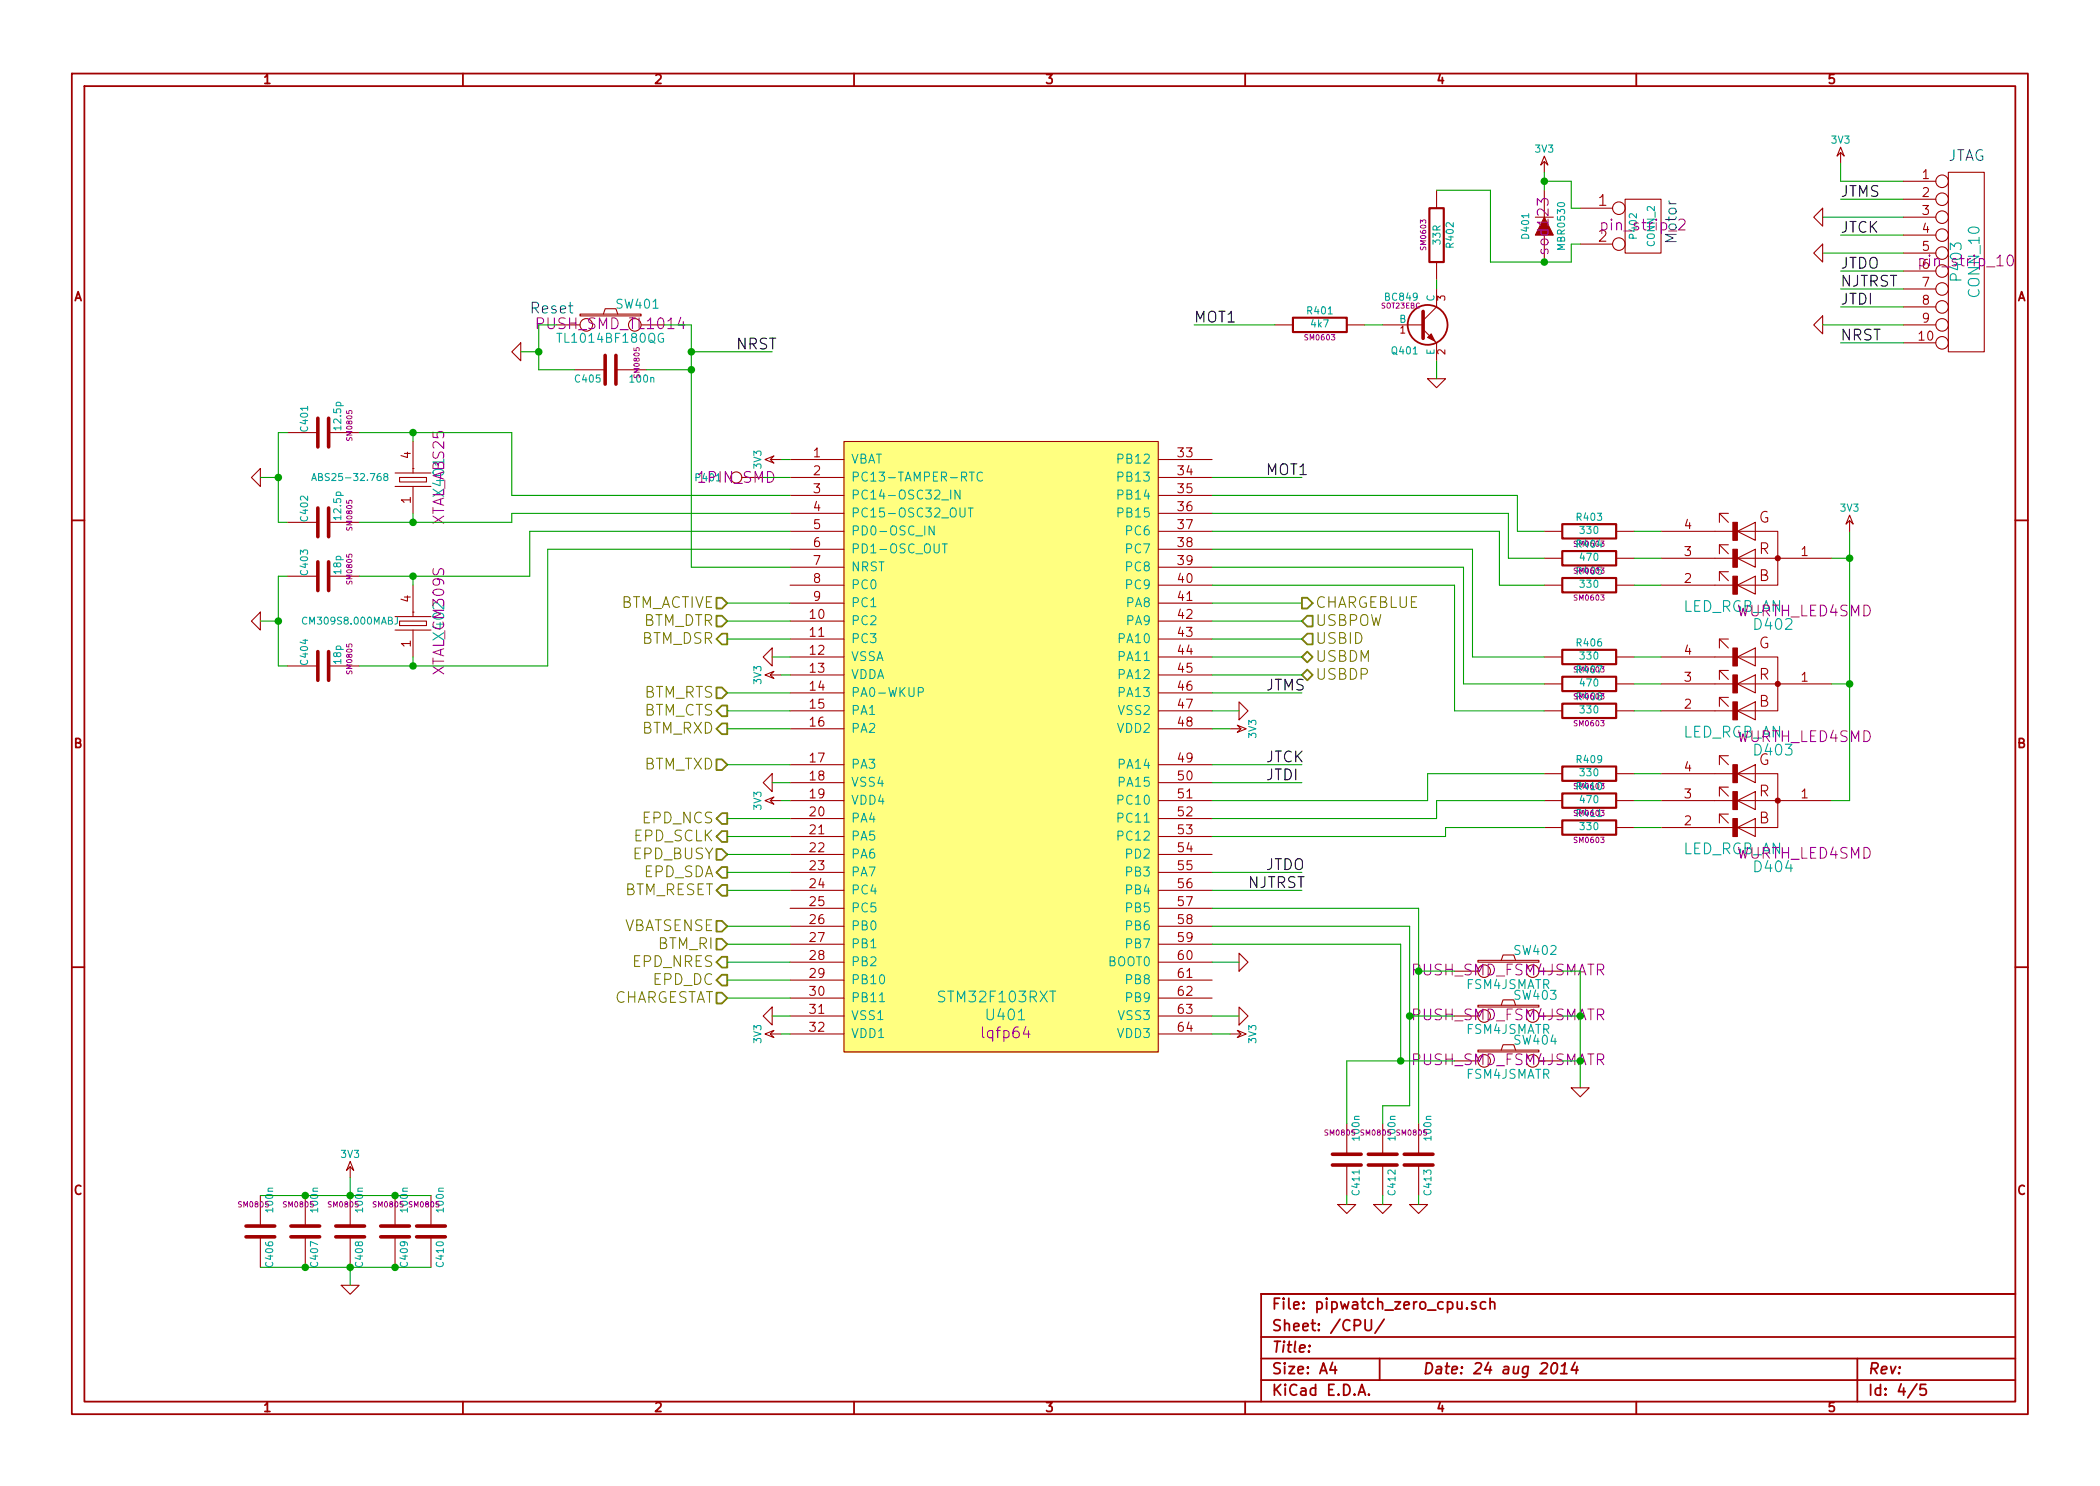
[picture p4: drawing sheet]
EESchema Schematic File Version 2
LIBS:power
LIBS:device
LIBS:transistors
LIBS:conn
LIBS:linear
LIBS:regul
LIBS:74xx
LIBS:cmos4000
LIBS:adc-dac
LIBS:memory
LIBS:xilinx
LIBS:special
LIBS:microcontrollers
LIBS:dsp
LIBS:microchip
LIBS:analog_switches
LIBS:motorola
LIBS:texas
LIBS:intel
LIBS:audio
LIBS:interface
LIBS:digital-audio
LIBS:philips
LIBS:display
LIBS:cypress
LIBS:siliconi
LIBS:opto
LIBS:atmel
LIBS:contrib
LIBS:valves
LIBS:74xgxx
LIBS:ac-dc
LIBS:brooktre
LIBS:cmos_ieee
LIBS:dc-dc
LIBS:elec-unifil
LIBS:Epcos-MKT
LIBS:ftdi
LIBS:gennum
LIBS:graphic
LIBS:hc11
LIBS:logo
LIBS:microchip1
LIBS:microchip_pic10mcu
LIBS:microchip_pic12mcu
LIBS:microchip_pic16mcu
LIBS:msp430
LIBS:nxp_armmcu
LIBS:powerint
LIBS:pspice
LIBS:references
LIBS:relays
LIBS:rfcom
LIBS:sensors
LIBS:stm8
LIBS:stm32
LIBS:supertex
LIBS:transf
LIBS:ttl_ieee
LIBS:video
LIBS:w_analog
LIBS:w_connectors
LIBS:w_device
LIBS:w_logic
LIBS:w_memory
LIBS:w_microcontrollers
LIBS:w_opto
LIBS:w_power
LIBS:w_relay
LIBS:w_rtx
LIBS:w_transistor
LIBS:w_vacuum
LIBS:stm32-extra
LIBS:open-project
LIBS:misc_pip
LIBS:misc_epd
LIBS:pipwatch_zero-cache
EELAYER 27 0
EELAYER END
$Descr A4 11693 8268
encoding utf-8
Sheet 4 5
Title ""
Date "24 aug 2014"
Rev ""
Comp ""
Comment1 ""
Comment2 ""
Comment3 ""
Comment4 ""
$EndDescr
$Comp
L STM32F103RXT U401
U 1 1
P 5600 4700
F 0 "U401" H 5600 3750 60  0000 C CNN
F 1 "STM32F103RXT" H 5550 3850 60  0000 C CNN
F 2 "lqfp64" H 5600 3650 60  0000 C CNN
F 3 "" H 5550 3850 60  0000 C CNN
	1    5600 4700
	1    0    0    -1  
$EndComp
$Comp
L GND #PWR018
U 1 1
P 4300 3650
F 0 "#PWR018" H 4300 3650 30  0001 C CNN
F 1 "GND" H 4300 3580 30  0001 C CNN
F 2 "" H 4300 3650 60  0000 C CNN
F 3 "" H 4300 3650 60  0000 C CNN
	1    4300 3650
	0    1    1    0   
$EndComp
$Comp
L GND #PWR019
U 1 1
P 4300 4350
F 0 "#PWR019" H 4300 4350 30  0001 C CNN
F 1 "GND" H 4300 4280 30  0001 C CNN
F 2 "" H 4300 4350 60  0000 C CNN
F 3 "" H 4300 4350 60  0000 C CNN
	1    4300 4350
	0    1    1    0   
$EndComp
$Comp
L GND #PWR020
U 1 1
P 4300 5650
F 0 "#PWR020" H 4300 5650 30  0001 C CNN
F 1 "GND" H 4300 5580 30  0001 C CNN
F 2 "" H 4300 5650 60  0000 C CNN
F 3 "" H 4300 5650 60  0000 C CNN
	1    4300 5650
	0    1    1    0   
$EndComp
$Comp
L GND #PWR021
U 1 1
P 6900 5650
F 0 "#PWR021" H 6900 5650 30  0001 C CNN
F 1 "GND" H 6900 5580 30  0001 C CNN
F 2 "" H 6900 5650 60  0000 C CNN
F 3 "" H 6900 5650 60  0000 C CNN
	1    6900 5650
	0    -1   -1   0   
$EndComp
$Comp
L GND #PWR022
U 1 1
P 6900 3950
F 0 "#PWR022" H 6900 3950 30  0001 C CNN
F 1 "GND" H 6900 3880 30  0001 C CNN
F 2 "" H 6900 3950 60  0000 C CNN
F 3 "" H 6900 3950 60  0000 C CNN
	1    6900 3950
	0    -1   -1   0   
$EndComp
Wire Wire Line
	4400 3650 4300 3650
Wire Wire Line
	4400 4350 4300 4350
Wire Wire Line
	4400 5650 4300 5650
Wire Wire Line
	6900 3950 6750 3950
Wire Wire Line
	6750 5650 6900 5650
$Comp
L 3V3 #PWR023
U 1 1
P 4350 3750
F 0 "#PWR023" H 4350 3850 40  0001 C CNN
F 1 "3V3" H 4350 3875 40  0000 C CNN
F 2 "" H 4350 3750 60  0000 C CNN
F 3 "" H 4350 3750 60  0000 C CNN
	1    4350 3750
	0    -1   -1   0   
$EndComp
$Comp
L 3V3 #PWR024
U 1 1
P 4350 4450
F 0 "#PWR024" H 4350 4550 40  0001 C CNN
F 1 "3V3" H 4350 4575 40  0000 C CNN
F 2 "" H 4350 4450 60  0000 C CNN
F 3 "" H 4350 4450 60  0000 C CNN
	1    4350 4450
	0    -1   -1   0   
$EndComp
$Comp
L 3V3 #PWR025
U 1 1
P 4350 5750
F 0 "#PWR025" H 4350 5850 40  0001 C CNN
F 1 "3V3" H 4350 5875 40  0000 C CNN
F 2 "" H 4350 5750 60  0000 C CNN
F 3 "" H 4350 5750 60  0000 C CNN
	1    4350 5750
	0    -1   -1   0   
$EndComp
$Comp
L 3V3 #PWR026
U 1 1
P 6850 4050
F 0 "#PWR026" H 6850 4150 40  0001 C CNN
F 1 "3V3" H 6850 4175 40  0000 C CNN
F 2 "" H 6850 4050 60  0000 C CNN
F 3 "" H 6850 4050 60  0000 C CNN
	1    6850 4050
	0    1    1    0   
$EndComp
$Comp
L 3V3 #PWR027
U 1 1
P 6850 5750
F 0 "#PWR027" H 6850 5850 40  0001 C CNN
F 1 "3V3" H 6850 5875 40  0000 C CNN
F 2 "" H 6850 5750 60  0000 C CNN
F 3 "" H 6850 5750 60  0000 C CNN
	1    6850 5750
	0    1    1    0   
$EndComp
Wire Wire Line
	4350 3750 4400 3750
Wire Wire Line
	4350 4450 4400 4450
Wire Wire Line
	4350 5750 4400 5750
Wire Wire Line
	6850 4050 6750 4050
Wire Wire Line
	6850 5750 6750 5750
$Comp
L 3V3 #PWR028
U 1 1
P 4350 2550
F 0 "#PWR028" H 4350 2650 40  0001 C CNN
F 1 "3V3" H 4350 2675 40  0000 C CNN
F 2 "" H 4350 2550 60  0000 C CNN
F 3 "" H 4350 2550 60  0000 C CNN
	1    4350 2550
	0    -1   -1   0   
$EndComp
Wire Wire Line
	4400 2550 4350 2550
Text HLabel 4050 3850 0    60   Input ~ 0
BTM_RTS
Text HLabel 4050 3950 0    60   Output ~ 0
BTM_CTS
Text HLabel 4050 4050 0    60   Output ~ 0
BTM_RXD
Text HLabel 4050 4250 0    60   Input ~ 0
BTM_TXD
Wire Wire Line
	4050 3850 4400 3850
Wire Wire Line
	4400 3950 4050 3950
Wire Wire Line
	4050 4050 4400 4050
Wire Wire Line
	4400 4250 4050 4250
Text HLabel 4050 4550 0    60   Output ~ 0
EPD_NCS
Text HLabel 4050 4650 0    60   Output ~ 0
EPD_SCLK
Text HLabel 4050 4750 0    60   Input ~ 0
EPD_BUSY
Text HLabel 4050 4850 0    60   Output ~ 0
EPD_SDA
Text HLabel 4050 5150 0    60   Input ~ 0
VBATSENSE
Text HLabel 4050 5350 0    60   Output ~ 0
EPD_NRES
Text HLabel 4050 5450 0    60   Output ~ 0
EPD_DC
Wire Wire Line
	4050 5450 4400 5450
Wire Wire Line
	4400 5350 4050 5350
Wire Wire Line
	4050 5150 4400 5150
Wire Wire Line
	4050 4550 4400 4550
Wire Wire Line
	4400 4650 4050 4650
Wire Wire Line
	4050 4750 4400 4750
Wire Wire Line
	4400 4850 4050 4850
$Comp
L SW_PUSH SW401
U 1 1
P 3400 1800
F 0 "SW401" H 3550 1910 50  0000 C CNN
F 1 "TL1014BF180QG" H 3400 1720 50  0000 C CNN
F 2 "PUSH_SMD_TL1014" H 3400 1800 60  0000 C CNN
F 3 "~" H 3400 1800 60  0000 C CNN
	1    3400 1800
	1    0    0    -1  
$EndComp
$Comp
L GND #PWR029
U 1 1
P 6900 5350
F 0 "#PWR029" H 6900 5350 30  0001 C CNN
F 1 "GND" H 6900 5280 30  0001 C CNN
F 2 "" H 6900 5350 60  0000 C CNN
F 3 "" H 6900 5350 60  0000 C CNN
	1    6900 5350
	0    -1   -1   0   
$EndComp
Wire Wire Line
	6750 5350 6900 5350
Text HLabel 7250 3650 2    60   BiDi ~ 0
USBDM
Text HLabel 7250 3750 2    60   BiDi ~ 0
USBDP
Wire Wire Line
	7250 3650 6750 3650
Wire Wire Line
	6750 3750 7250 3750
Text HLabel 7250 3450 2    60   Input ~ 0
USBPOW
Wire Wire Line
	7250 3450 6750 3450
Text HLabel 7250 3550 2    60   Input ~ 0
USBID
Wire Wire Line
	7250 3550 6750 3550
$Comp
L XTAL4P X401
U 1 1
P 2450 2650
F 0 "X401" H 2450 2650 60  0000 C CNN
F 1 "ABS25-32.768" V 2450 3150 39  0000 C CNN
F 2 "XTAL_ABS25" H 2450 2650 60  0000 C CNN
F 3 "" H 2450 2650 60  0000 C CNN
	1    2450 2650
	0    -1   -1   0   
$EndComp
$Comp
L C C402
U 1 1
P 1800 2900
F 0 "C402" H 1800 3000 40  0000 L CNN
F 1 "12.5p" H 1806 2815 40  0000 L CNN
F 2 "SM0805" H 1838 2750 30  0000 C CNN
F 3 "~" H 1800 2900 60  0000 C CNN
	1    1800 2900
	0    -1   -1   0   
$EndComp
$Comp
L C C401
U 1 1
P 1800 2400
F 0 "C401" H 1800 2500 40  0000 L CNN
F 1 "12.5p" H 1806 2315 40  0000 L CNN
F 2 "SM0805" H 1838 2250 30  0000 C CNN
F 3 "~" H 1800 2400 60  0000 C CNN
	1    1800 2400
	0    -1   -1   0   
$EndComp
$Comp
L GND #PWR030
U 1 1
P 1450 2650
F 0 "#PWR030" H 1450 2650 30  0001 C CNN
F 1 "GND" H 1450 2580 30  0001 C CNN
F 2 "" H 1450 2650 60  0000 C CNN
F 3 "" H 1450 2650 60  0000 C CNN
	1    1450 2650
	0    1    1    0   
$EndComp
Wire Wire Line
	1600 2400 1550 2400
Wire Wire Line
	1550 2400 1550 2900
Wire Wire Line
	1550 2900 1600 2900
Wire Wire Line
	2000 2400 2850 2400
Wire Wire Line
	2300 2400 2300 2450
Wire Wire Line
	2300 2850 2300 2900
Wire Wire Line
	2000 2900 2850 2900
Wire Wire Line
	1450 2650 1550 2650
Connection ~ 1550 2650
Wire Wire Line
	4400 2750 2850 2750
Wire Wire Line
	2850 2750 2850 2400
Connection ~ 2300 2400
Wire Wire Line
	2850 2900 2850 2850
Wire Wire Line
	2850 2850 4400 2850
Connection ~ 2300 2900
$Comp
L XTAL4P X402
U 1 1
P 2450 3450
F 0 "X402" H 2450 3450 60  0000 C CNN
F 1 "CM309S8.000MABJ" V 2450 3950 39  0000 C CNN
F 2 "XTAL_CM309S" H 2450 3450 60  0000 C CNN
F 3 "" H 2450 3450 60  0000 C CNN
	1    2450 3450
	0    -1   -1   0   
$EndComp
$Comp
L C C404
U 1 1
P 1800 3700
F 0 "C404" H 1800 3800 40  0000 L CNN
F 1 "18p" H 1806 3615 40  0000 L CNN
F 2 "SM0805" H 1838 3550 30  0000 C CNN
F 3 "~" H 1800 3700 60  0000 C CNN
	1    1800 3700
	0    -1   -1   0   
$EndComp
$Comp
L C C403
U 1 1
P 1800 3200
F 0 "C403" H 1800 3300 40  0000 L CNN
F 1 "18p" H 1806 3115 40  0000 L CNN
F 2 "SM0805" H 1838 3050 30  0000 C CNN
F 3 "~" H 1800 3200 60  0000 C CNN
	1    1800 3200
	0    -1   -1   0   
$EndComp
$Comp
L GND #PWR031
U 1 1
P 1450 3450
F 0 "#PWR031" H 1450 3450 30  0001 C CNN
F 1 "GND" H 1450 3380 30  0001 C CNN
F 2 "" H 1450 3450 60  0000 C CNN
F 3 "" H 1450 3450 60  0000 C CNN
	1    1450 3450
	0    1    1    0   
$EndComp
Wire Wire Line
	1600 3200 1550 3200
Wire Wire Line
	1550 3200 1550 3700
Wire Wire Line
	1550 3700 1600 3700
Wire Wire Line
	2000 3200 2950 3200
Wire Wire Line
	2300 3200 2300 3250
Wire Wire Line
	2300 3650 2300 3700
Wire Wire Line
	2000 3700 3050 3700
Wire Wire Line
	1450 3450 1550 3450
Connection ~ 1550 3450
Connection ~ 2300 3200
Connection ~ 2300 3700
Wire Wire Line
	4400 2950 2950 2950
Wire Wire Line
	2950 2950 2950 3200
Wire Wire Line
	3050 3700 3050 3050
Wire Wire Line
	3050 3050 4400 3050
$Comp
L C C405
U 1 1
P 3400 2050
F 0 "C405" V 3350 2100 40  0000 L CNN
F 1 "100n" V 3350 1800 40  0000 L CNN
F 2 "SM0805" H 3438 1900 30  0000 C CNN
F 3 "~" H 3400 2050 60  0000 C CNN
	1    3400 2050
	0    -1   -1   0   
$EndComp
Wire Wire Line
	3700 1800 3850 1800
Wire Wire Line
	3850 1800 3850 3150
Wire Wire Line
	3850 3150 4400 3150
Wire Wire Line
	3600 2050 3850 2050
Connection ~ 3850 2050
Wire Wire Line
	3000 2050 3200 2050
Wire Wire Line
	3000 1800 3000 2050
Wire Wire Line
	3000 1800 3100 1800
$Comp
L GND #PWR032
U 1 1
P 2900 1950
F 0 "#PWR032" H 2900 1950 30  0001 C CNN
F 1 "GND" H 2900 1880 30  0001 C CNN
F 2 "" H 2900 1950 60  0000 C CNN
F 3 "" H 2900 1950 60  0000 C CNN
	1    2900 1950
	0    1    1    0   
$EndComp
Wire Wire Line
	2900 1950 3000 1950
Connection ~ 3000 1950
Text Notes 2950 1750 0    60   ~ 0
Reset
$Comp
L CONN_1 P401
U 1 1
P 4100 2650
F 0 "P401" H 4180 2650 40  0000 L CNN
F 1 "CONN_1" H 4100 2705 30  0001 C CNN
F 2 "1PIN_SMD" H 4100 2650 60  0000 C CNN
F 3 "~" H 4100 2650 60  0000 C CNN
	1    4100 2650
	-1   0    0    1   
$EndComp
Wire Wire Line
	4250 2650 4400 2650
Text HLabel 4050 3450 0    60   Input ~ 0
BTM_DTR
Text HLabel 4050 3550 0    60   Output ~ 0
BTM_DSR
Text HLabel 4050 3350 0    60   Input ~ 0
BTM_ACTIVE
Wire Wire Line
	4050 3550 4400 3550
Wire Wire Line
	4400 3450 4050 3450
Wire Wire Line
	4050 3350 4400 3350
$Comp
L LED_RGB_AN D402
U 1 1
P 9900 3100
F 0 "D402" H 9925 2725 60  0000 C CNN
F 1 "LED_RGB_AN" H 10150 2825 60  0000 C CNN
F 2 "WURTH_LED4SMD" H 9750 2800 60  0000 C CNN
F 3 "~" H 9750 2800 60  0000 C CNN
	1    9900 3100
	-1   0    0    -1  
$EndComp
$Comp
L LED_RGB_AN D403
U 1 1
P 9900 3800
F 0 "D403" H 9925 3425 60  0000 C CNN
F 1 "LED_RGB_AN" H 10150 3525 60  0000 C CNN
F 2 "WURTH_LED4SMD" H 9750 3500 60  0000 C CNN
F 3 "~" H 9750 3500 60  0000 C CNN
	1    9900 3800
	-1   0    0    -1  
$EndComp
$Comp
L LED_RGB_AN D404
U 1 1
P 9900 4450
F 0 "D404" H 9925 4075 60  0000 C CNN
F 1 "LED_RGB_AN" H 10150 4175 60  0000 C CNN
F 2 "WURTH_LED4SMD" H 9750 4150 60  0000 C CNN
F 3 "~" H 9750 4150 60  0000 C CNN
	1    9900 4450
	-1   0    0    -1  
$EndComp
$Comp
L R R403
U 1 1
P 8850 2950
F 0 "R403" V 8930 2950 40  0000 C CNN
F 1 "330" V 8857 2951 40  0000 C CNN
F 2 "SM0603" V 8780 2950 30  0000 C CNN
F 3 "~" H 8850 2950 30  0000 C CNN
	1    8850 2950
	0    -1   -1   0   
$EndComp
$Comp
L R R405
U 1 1
P 8850 3250
F 0 "R405" V 8930 3250 40  0000 C CNN
F 1 "330" V 8857 3251 40  0000 C CNN
F 2 "SM0603" V 8780 3250 30  0000 C CNN
F 3 "~" H 8850 3250 30  0000 C CNN
	1    8850 3250
	0    -1   -1   0   
$EndComp
$Comp
L R R406
U 1 1
P 8850 3650
F 0 "R406" V 8930 3650 40  0000 C CNN
F 1 "330" V 8857 3651 40  0000 C CNN
F 2 "SM0603" V 8780 3650 30  0000 C CNN
F 3 "~" H 8850 3650 30  0000 C CNN
	1    8850 3650
	0    -1   -1   0   
$EndComp
$Comp
L R R408
U 1 1
P 8850 3950
F 0 "R408" V 8930 3950 40  0000 C CNN
F 1 "330" V 8857 3951 40  0000 C CNN
F 2 "SM0603" V 8780 3950 30  0000 C CNN
F 3 "~" H 8850 3950 30  0000 C CNN
	1    8850 3950
	0    -1   -1   0   
$EndComp
$Comp
L R R409
U 1 1
P 8850 4300
F 0 "R409" V 8930 4300 40  0000 C CNN
F 1 "330" V 8857 4301 40  0000 C CNN
F 2 "SM0603" V 8780 4300 30  0000 C CNN
F 3 "~" H 8850 4300 30  0000 C CNN
	1    8850 4300
	0    -1   -1   0   
$EndComp
$Comp
L R R411
U 1 1
P 8850 4600
F 0 "R411" V 8930 4600 40  0000 C CNN
F 1 "330" V 8857 4601 40  0000 C CNN
F 2 "SM0603" V 8780 4600 30  0000 C CNN
F 3 "~" H 8850 4600 30  0000 C CNN
	1    8850 4600
	0    -1   -1   0   
$EndComp
$Comp
L R R404
U 1 1
P 8850 3100
F 0 "R404" V 8930 3100 40  0000 C CNN
F 1 "470" V 8857 3101 40  0000 C CNN
F 2 "SM0603" V 8780 3100 30  0000 C CNN
F 3 "~" H 8850 3100 30  0000 C CNN
	1    8850 3100
	0    -1   -1   0   
$EndComp
$Comp
L R R407
U 1 1
P 8850 3800
F 0 "R407" V 8930 3800 40  0000 C CNN
F 1 "470" V 8857 3801 40  0000 C CNN
F 2 "SM0603" V 8780 3800 30  0000 C CNN
F 3 "~" H 8850 3800 30  0000 C CNN
	1    8850 3800
	0    -1   -1   0   
$EndComp
$Comp
L R R410
U 1 1
P 8850 4450
F 0 "R410" V 8930 4450 40  0000 C CNN
F 1 "470" V 8857 4451 40  0000 C CNN
F 2 "SM0603" V 8780 4450 30  0000 C CNN
F 3 "~" H 8850 4450 30  0000 C CNN
	1    8850 4450
	0    -1   -1   0   
$EndComp
Wire Wire Line
	9100 4600 9250 4600
Wire Wire Line
	9250 4450 9100 4450
Wire Wire Line
	9100 4300 9250 4300
Wire Wire Line
	9250 3950 9100 3950
Wire Wire Line
	9100 3800 9250 3800
Wire Wire Line
	9250 3650 9100 3650
Wire Wire Line
	9250 3250 9100 3250
Wire Wire Line
	9100 3100 9250 3100
Wire Wire Line
	9250 2950 9100 2950
Wire Wire Line
	10300 4450 10200 4450
Wire Wire Line
	10300 2950 10300 4450
Wire Wire Line
	10300 3800 10200 3800
Wire Wire Line
	10200 3100 10300 3100
Connection ~ 10300 3800
$Comp
L 3V3 #PWR033
U 1 1
P 10300 2950
F 0 "#PWR033" H 10300 3050 40  0001 C CNN
F 1 "3V3" H 10300 3075 40  0000 C CNN
F 2 "" H 10300 2950 60  0000 C CNN
F 3 "" H 10300 2950 60  0000 C CNN
	1    10300 2950
	1    0    0    -1  
$EndComp
Connection ~ 10300 3100
$Comp
L SW_PUSH SW402
U 1 1
P 8400 5400
F 0 "SW402" H 8550 5510 50  0000 C CNN
F 1 "FSM4JSMATR" H 8400 5320 50  0000 C CNN
F 2 "PUSH_SMD_FSM4JSMATR" H 8400 5400 60  0000 C CNN
F 3 "~" H 8400 5400 60  0000 C CNN
	1    8400 5400
	1    0    0    -1  
$EndComp
$Comp
L SW_PUSH SW403
U 1 1
P 8400 5650
F 0 "SW403" H 8550 5760 50  0000 C CNN
F 1 "FSM4JSMATR" H 8400 5570 50  0000 C CNN
F 2 "PUSH_SMD_FSM4JSMATR" H 8400 5650 60  0000 C CNN
F 3 "~" H 8400 5650 60  0000 C CNN
	1    8400 5650
	1    0    0    -1  
$EndComp
$Comp
L SW_PUSH SW404
U 1 1
P 8400 5900
F 0 "SW404" H 8550 6010 50  0000 C CNN
F 1 "FSM4JSMATR" H 8400 5820 50  0000 C CNN
F 2 "PUSH_SMD_FSM4JSMATR" H 8400 5900 60  0000 C CNN
F 3 "~" H 8400 5900 60  0000 C CNN
	1    8400 5900
	1    0    0    -1  
$EndComp
$Comp
L BC849 Q401
U 1 1
P 7900 1800
F 0 "Q401" H 7900 1651 40  0000 R CNN
F 1 "BC849" H 7900 1950 40  0000 R CNN
F 2 "SOT23EBC" H 7800 1902 29  0000 C CNN
F 3 "" H 7900 1800 60  0000 C CNN
	1    7900 1800
	1    0    0    -1  
$EndComp
$Comp
L R R401
U 1 1
P 7350 1800
F 0 "R401" V 7430 1800 40  0000 C CNN
F 1 "4k7" V 7357 1801 40  0000 C CNN
F 2 "SM0603" V 7280 1800 30  0000 C CNN
F 3 "~" H 7350 1800 30  0000 C CNN
	1    7350 1800
	0    -1   -1   0   
$EndComp
Wire Wire Line
	7700 1800 7600 1800
Wire Wire Line
	6750 2650 7250 2650
Text Label 7050 2650 0    60   ~ 0
MOT1
Wire Wire Line
	7100 1800 6650 1800
Text Label 6650 1800 0    60   ~ 0
MOT1
$Comp
L GND #PWR034
U 1 1
P 8000 2100
F 0 "#PWR034" H 8000 2100 30  0001 C CNN
F 1 "GND" H 8000 2030 30  0001 C CNN
F 2 "" H 8000 2100 60  0000 C CNN
F 3 "" H 8000 2100 60  0000 C CNN
	1    8000 2100
	1    0    0    -1  
$EndComp
Wire Wire Line
	8000 2100 8000 2000
$Comp
L R R402
U 1 1
P 8000 1300
F 0 "R402" V 8080 1300 40  0000 C CNN
F 1 "33R" V 8007 1301 40  0000 C CNN
F 2 "SM0603" V 7930 1300 30  0000 C CNN
F 3 "~" H 8000 1300 30  0000 C CNN
	1    8000 1300
	1    0    0    -1  
$EndComp
Wire Wire Line
	8000 1550 8000 1600
$Comp
L DIODE D401
U 1 1
P 8600 1250
F 0 "D401" H 8600 1350 40  0000 C CNN
F 1 "MBR0530" H 8600 1150 40  0000 C CNN
F 2 "sod123" H 8600 1250 60  0000 C CNN
F 3 "~" H 8600 1250 60  0000 C CNN
	1    8600 1250
	0    -1   -1   0   
$EndComp
$Comp
L CONN_2 P402
U 1 1
P 9150 1250
F 0 "P402" V 9100 1250 40  0000 C CNN
F 1 "CONN_2" V 9200 1250 40  0000 C CNN
F 2 "pin_strip_2" H 9150 1250 60  0000 C CNN
F 3 "~" H 9150 1250 60  0000 C CNN
	1    9150 1250
	1    0    0    -1  
$EndComp
Wire Wire Line
	8750 1150 8800 1150
Wire Wire Line
	8750 1000 8750 1150
Wire Wire Line
	8300 1450 8750 1450
Wire Wire Line
	8750 1450 8750 1350
Wire Wire Line
	8750 1350 8800 1350
Wire Wire Line
	8300 1450 8300 1050
Wire Wire Line
	8300 1050 8000 1050
Connection ~ 8600 1450
$Comp
L 3V3 #PWR035
U 1 1
P 8600 950
F 0 "#PWR035" H 8600 1050 40  0001 C CNN
F 1 "3V3" H 8600 1075 40  0000 C CNN
F 2 "" H 8600 950 60  0000 C CNN
F 3 "" H 8600 950 60  0000 C CNN
	1    8600 950 
	1    0    0    -1  
$EndComp
Wire Wire Line
	8600 950  8600 1050
Wire Wire Line
	8750 1000 8600 1000
Connection ~ 8600 1000
Text Notes 9350 1350 1    60   ~ 0
Motor
Wire Wire Line
	10250 1000 10600 1000
Wire Wire Line
	10250 1100 10600 1100
Wire Wire Line
	10600 1200 10150 1200
Wire Wire Line
	10600 1300 10250 1300
Wire Wire Line
	10150 1400 10600 1400
Wire Wire Line
	10600 1500 10250 1500
Wire Wire Line
	10600 1700 10250 1700
$Comp
L CONN_10 P403
U 1 1
P 10950 1450
F 0 "P403" V 10900 1450 60  0000 C CNN
F 1 "CONN_10" V 11000 1450 60  0000 C CNN
F 2 "pin_strip_10" H 10950 1450 60  0000 C CNN
F 3 "~" H 10950 1450 60  0000 C CNN
	1    10950 1450
	1    0    0    -1  
$EndComp
Text Label 10250 1100 0    60   ~ 0
JTMS
$Comp
L 3V3 #PWR036
U 1 1
P 10250 900
F 0 "#PWR036" H 10250 1000 40  0001 C CNN
F 1 "3V3" H 10250 1025 40  0000 C CNN
F 2 "" H 10250 900 60  0000 C CNN
F 3 "" H 10250 900 60  0000 C CNN
	1    10250 900 
	1    0    0    -1  
$EndComp
Wire Wire Line
	10250 900  10250 1000
$Comp
L GND #PWR037
U 1 1
P 10150 1200
F 0 "#PWR037" H 10150 1200 30  0001 C CNN
F 1 "GND" H 10150 1130 30  0001 C CNN
F 2 "" H 10150 1200 60  0000 C CNN
F 3 "" H 10150 1200 60  0000 C CNN
	1    10150 1200
	0    1    1    0   
$EndComp
Text Label 10250 1300 0    60   ~ 0
JTCK
$Comp
L GND #PWR038
U 1 1
P 10150 1400
F 0 "#PWR038" H 10150 1400 30  0001 C CNN
F 1 "GND" H 10150 1330 30  0001 C CNN
F 2 "" H 10150 1400 60  0000 C CNN
F 3 "" H 10150 1400 60  0000 C CNN
	1    10150 1400
	0    1    1    0   
$EndComp
Text Label 10250 1500 0    60   ~ 0
JTDO
Text Label 10250 1700 0    60   ~ 0
JTDI
$Comp
L GND #PWR039
U 1 1
P 10150 1800
F 0 "#PWR039" H 10150 1800 30  0001 C CNN
F 1 "GND" H 10150 1730 30  0001 C CNN
F 2 "" H 10150 1800 60  0000 C CNN
F 3 "" H 10150 1800 60  0000 C CNN
	1    10150 1800
	0    1    1    0   
$EndComp
Wire Wire Line
	10150 1800 10600 1800
Wire Wire Line
	10600 1900 10250 1900
Wire Wire Line
	3850 1950 4300 1950
Connection ~ 3850 1950
Text Label 4100 1950 0    60   ~ 0
NRST
Text Label 10250 1900 0    60   ~ 0
NRST
Wire Wire Line
	10600 1600 10250 1600
Text Label 10250 1600 0    60   ~ 0
NJTRST
Wire Wire Line
	6750 3850 7250 3850
Text Label 7050 3850 0    60   ~ 0
JTMS
Wire Wire Line
	6750 4250 7250 4250
Text Label 7050 4250 0    60   ~ 0
JTCK
Wire Wire Line
	6750 4350 7250 4350
Text Label 7050 4350 0    60   ~ 0
JTDI
Wire Wire Line
	6750 4850 7250 4850
Text Label 7050 4850 0    60   ~ 0
JTDO
Wire Wire Line
	6750 4950 7250 4950
Text Label 6950 4950 0    60   ~ 0
NJTRST
Text Notes 10850 900  0    60   ~ 0
JTAG
Wire Wire Line
	4400 5550 4050 5550
Text HLabel 4050 5550 0    60   Input ~ 0
CHARGESTAT
Wire Wire Line
	8100 5400 7900 5400
Wire Wire Line
	7900 5050 7900 6250
Wire Wire Line
	7900 5050 6750 5050
Wire Wire Line
	6750 5150 7850 5150
Wire Wire Line
	7850 5150 7850 6150
Wire Wire Line
	7850 5650 8100 5650
Wire Wire Line
	7500 5900 8100 5900
Wire Wire Line
	7800 5900 7800 5250
Wire Wire Line
	7800 5250 6750 5250
Wire Wire Line
	8700 5400 8800 5400
Wire Wire Line
	8800 5400 8800 6050
Wire Wire Line
	8800 5650 8700 5650
Wire Wire Line
	8800 5900 8700 5900
Connection ~ 8800 5650
$Comp
L GND #PWR040
U 1 1
P 8800 6050
F 0 "#PWR040" H 8800 6050 30  0001 C CNN
F 1 "GND" H 8800 5980 30  0001 C CNN
F 2 "" H 8800 6050 60  0000 C CNN
F 3 "" H 8800 6050 60  0000 C CNN
	1    8800 6050
	1    0    0    -1  
$EndComp
Connection ~ 8800 5900
Wire Wire Line
	6750 4650 8050 4650
Wire Wire Line
	8050 4650 8050 4600
Wire Wire Line
	8050 4600 8600 4600
Wire Wire Line
	6750 4550 8000 4550
Wire Wire Line
	8000 4550 8000 4450
Wire Wire Line
	8000 4450 8600 4450
Wire Wire Line
	6750 4450 7950 4450
Wire Wire Line
	7950 4450 7950 4300
Wire Wire Line
	7950 4300 8600 4300
Wire Wire Line
	8100 3950 8600 3950
Wire Wire Line
	8100 3250 8100 3950
Wire Wire Line
	6750 3250 8100 3250
Wire Wire Line
	6750 3150 8150 3150
Wire Wire Line
	8150 3150 8150 3800
Wire Wire Line
	8150 3800 8600 3800
Wire Wire Line
	8600 3650 8200 3650
Wire Wire Line
	8200 3650 8200 3050
Wire Wire Line
	8200 3050 6750 3050
Wire Wire Line
	8600 3250 8350 3250
Wire Wire Line
	8350 3250 8350 2950
Wire Wire Line
	8350 2950 6750 2950
Wire Wire Line
	6750 2850 8400 2850
Wire Wire Line
	8400 2850 8400 3100
Wire Wire Line
	8400 3100 8600 3100
Wire Wire Line
	8600 2950 8450 2950
Wire Wire Line
	8450 2950 8450 2750
Wire Wire Line
	8450 2750 6750 2750
Wire Wire Line
	4400 4950 4050 4950
Text HLabel 4050 4950 0    60   Output ~ 0
BTM_RESET
Wire Wire Line
	4400 5250 4050 5250
Text HLabel 4050 5250 0    60   Input ~ 0
BTM_RI
Wire Wire Line
	6750 3350 7250 3350
Text HLabel 7250 3350 2    60   Output ~ 0
CHARGEBLUE
$Comp
L C C406
U 1 1
P 1450 6850
F 0 "C406" V 1400 6900 40  0000 L CNN
F 1 "100n" V 1400 6600 40  0000 L CNN
F 2 "SM0805" H 1488 6700 30  0000 C CNN
F 3 "~" H 1450 6850 60  0000 C CNN
	1    1450 6850
	-1   0    0    1   
$EndComp
$Comp
L C C407
U 1 1
P 1700 6850
F 0 "C407" V 1650 6900 40  0000 L CNN
F 1 "100n" V 1650 6600 40  0000 L CNN
F 2 "SM0805" H 1738 6700 30  0000 C CNN
F 3 "~" H 1700 6850 60  0000 C CNN
	1    1700 6850
	-1   0    0    1   
$EndComp
$Comp
L C C408
U 1 1
P 1950 6850
F 0 "C408" V 1900 6900 40  0000 L CNN
F 1 "100n" V 1900 6600 40  0000 L CNN
F 2 "SM0805" H 1988 6700 30  0000 C CNN
F 3 "~" H 1950 6850 60  0000 C CNN
	1    1950 6850
	-1   0    0    1   
$EndComp
$Comp
L C C409
U 1 1
P 2200 6850
F 0 "C409" V 2150 6900 40  0000 L CNN
F 1 "100n" V 2150 6600 40  0000 L CNN
F 2 "SM0805" H 2238 6700 30  0000 C CNN
F 3 "~" H 2200 6850 60  0000 C CNN
	1    2200 6850
	-1   0    0    1   
$EndComp
$Comp
L C C410
U 1 1
P 2400 6850
F 0 "C410" V 2350 6900 40  0000 L CNN
F 1 "100n" V 2350 6600 40  0000 L CNN
F 2 "SM0805" H 2438 6700 30  0000 C CNN
F 3 "~" H 2400 6850 60  0000 C CNN
	1    2400 6850
	-1   0    0    1   
$EndComp
$Comp
L C C413
U 1 1
P 7900 6450
F 0 "C413" V 7850 6500 40  0000 L CNN
F 1 "100n" V 7850 6200 40  0000 L CNN
F 2 "SM0805" H 7938 6300 30  0000 C CNN
F 3 "~" H 7900 6450 60  0000 C CNN
	1    7900 6450
	-1   0    0    1   
$EndComp
$Comp
L C C412
U 1 1
P 7700 6450
F 0 "C412" V 7650 6500 40  0000 L CNN
F 1 "100n" V 7650 6200 40  0000 L CNN
F 2 "SM0805" H 7738 6300 30  0000 C CNN
F 3 "~" H 7700 6450 60  0000 C CNN
	1    7700 6450
	-1   0    0    1   
$EndComp
$Comp
L C C411
U 1 1
P 7500 6450
F 0 "C411" V 7450 6500 40  0000 L CNN
F 1 "100n" V 7450 6200 40  0000 L CNN
F 2 "SM0805" H 7538 6300 30  0000 C CNN
F 3 "~" H 7500 6450 60  0000 C CNN
	1    7500 6450
	-1   0    0    1   
$EndComp
Connection ~ 7900 5400
Wire Wire Line
	7850 6150 7700 6150
Wire Wire Line
	7700 6150 7700 6250
Connection ~ 7850 5650
Wire Wire Line
	7500 5900 7500 6250
Connection ~ 7800 5900
$Comp
L GND #PWR041
U 1 1
P 7500 6700
F 0 "#PWR041" H 7500 6700 30  0001 C CNN
F 1 "GND" H 7500 6630 30  0001 C CNN
F 2 "" H 7500 6700 60  0000 C CNN
F 3 "" H 7500 6700 60  0000 C CNN
	1    7500 6700
	1    0    0    -1  
$EndComp
$Comp
L GND #PWR042
U 1 1
P 7700 6700
F 0 "#PWR042" H 7700 6700 30  0001 C CNN
F 1 "GND" H 7700 6630 30  0001 C CNN
F 2 "" H 7700 6700 60  0000 C CNN
F 3 "" H 7700 6700 60  0000 C CNN
	1    7700 6700
	1    0    0    -1  
$EndComp
$Comp
L GND #PWR043
U 1 1
P 7900 6700
F 0 "#PWR043" H 7900 6700 30  0001 C CNN
F 1 "GND" H 7900 6630 30  0001 C CNN
F 2 "" H 7900 6700 60  0000 C CNN
F 3 "" H 7900 6700 60  0000 C CNN
	1    7900 6700
	1    0    0    -1  
$EndComp
Wire Wire Line
	7900 6700 7900 6650
Wire Wire Line
	7700 6650 7700 6700
Wire Wire Line
	7500 6650 7500 6700
Wire Wire Line
	1450 7050 2400 7050
Connection ~ 1700 7050
Connection ~ 1950 7050
Connection ~ 2200 7050
Wire Wire Line
	1450 6650 2400 6650
Connection ~ 1700 6650
Connection ~ 1950 6650
Connection ~ 2200 6650
$Comp
L 3V3 #PWR044
U 1 1
P 1950 6550
F 0 "#PWR044" H 1950 6650 40  0001 C CNN
F 1 "3V3" H 1950 6675 40  0000 C CNN
F 2 "" H 1950 6550 60  0000 C CNN
F 3 "" H 1950 6550 60  0000 C CNN
	1    1950 6550
	1    0    0    -1  
$EndComp
Wire Wire Line
	1950 6550 1950 6650
$Comp
L GND #PWR045
U 1 1
P 1950 7150
F 0 "#PWR045" H 1950 7150 30  0001 C CNN
F 1 "GND" H 1950 7080 30  0001 C CNN
F 2 "" H 1950 7150 60  0000 C CNN
F 3 "" H 1950 7150 60  0000 C CNN
	1    1950 7150
	1    0    0    -1  
$EndComp
Wire Wire Line
	1950 7150 1950 7050
$EndSCHEMATC
